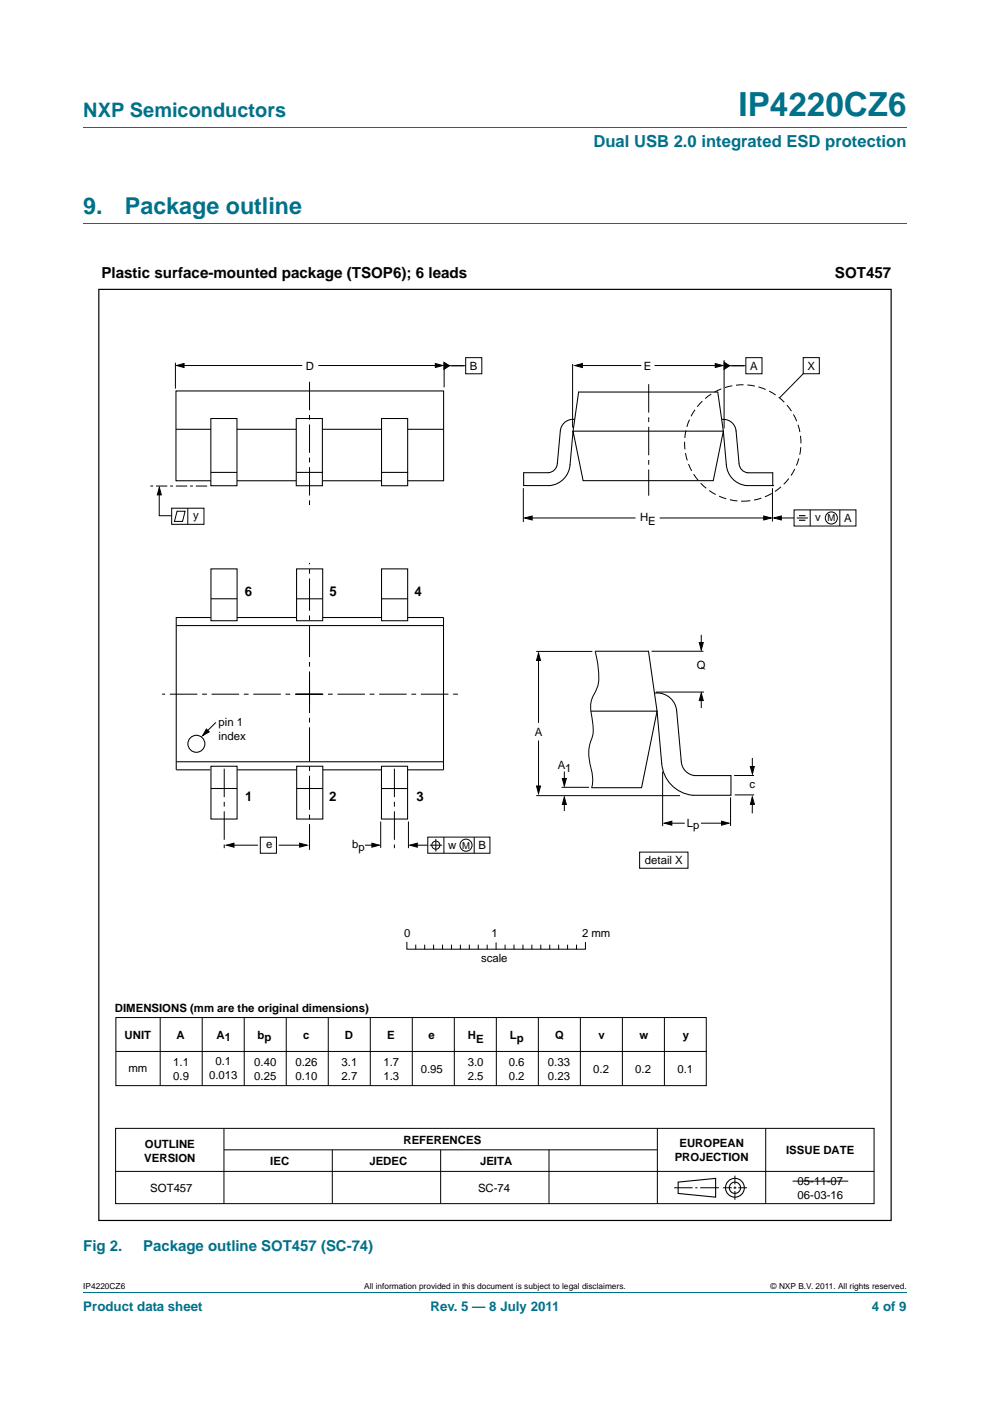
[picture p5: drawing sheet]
<svg xmlns="http://www.w3.org/2000/svg" width="210mm" height="297mm" viewBox="0 0 210 297" stroke-linecap="round" stroke-linejoin="round" font-family="sans-serif">
<path d="M17.7 27h174.6M17.7 47.4h174.6M17.7 273.9h174.6" fill="none" stroke="#00718a" stroke-width=".21"/>
<g fill="none" stroke="#000" stroke-width=".21">
<path d="M37.2 76.9v5.5M38.4 77.5h25.7M67.5 77.5h25.6M94.2 77v5.1M94.7 77.5h4M98.8 75.8h3.4v3.5h-3.4zM121.4 77.2v13.4M122.6 77.5h13.4M138.8 77.5h13.7M153.6 76.4v14.4M154.1 77.5h4.1M158.2 75.8h3.4v3.5h-3.4z"/>
<path d="M170.4 79.2l-5.1 5.2M170.4 75.8h3.4v3.4h-3.4zM33.8 103.9v5.4h2.6M36.4 107.7h6.9v3.5h-6.9zM37.6 108.4h1.7l-.6 2.1h-1.7zM39.8 107.7v3.5M111 103.5v7.2M112.1 109.8h22.7M139.9 109.8h22.7M163.8 103.5v7.1M165 109.8h3.4M168.4 108.1h13.2v3.4h-13.2z"/>
<path d="M169 109.8h2.4M171.8 108.1v3.4M178.1 108.1v3.4M113.7 138.1h11.9M114.2 139.7v13.6M126.2 138.2a17.6 17.6 0 0 1 .6 7.3l-.9 1.8a5.3 5.3 0 0 0-.5 3.9l.2 1.5a7.4 7.4 0 0 1-.5 5.1 11 11 0 0 0 .4 5.9 6.6 6.6 0 0 1 0 3.3M138.2 138.1h11M148.7 134.6v2.4M45.8 153.2l-2.2 2.2M114.2 157v10.2M139.1 146.7h10.2M148.7 147.7v2.4"/>
<path d="M48.9 179.2h5.8M55.2 177.5h3.4v3.4h-3.4zM59.1 179.2h5.2M77.4 179.2h2.2M80.7 174.2v5.6M86.6 174.2v5.6M87.8 179.2h2.9M90.7 177.5h13.2v3.4h-13.2zM91.1 179.2h2.7M92.4 177.9v2.6M94.2 177.5v3.4M100.6 177.5v3.4"/>
<path d="M113.7 168.7h30.5M119.1 166.9h5.8M119.7 163.6v2.5M119.7 169.9v2M140.5 163.6v11.6M141.8 174.5h3.4M148.7 174.5h4.8M155 169v6.1M159.6 160.7v2.9M159.6 169.9v2.6M159.9 164.4h-4.2M160 168.5h-4.2"/>
<path d="M86.3 199.8v1.4h37.9v-1.4M105.2 199.9v1.3M135.7 180.7h10.2v3.4h-10.2zM88.2 200.4v.8M90.1 200.4v.8M92 200.4v.8M93.9 200.4v.8M95.8 200.4v.8M97.6 200.4v.8M99.5 200.4v.8M101.4 200.4v.8M103.3 200.4v.8"/>
<path d="M107.1 200.4v.8M109 200.4v.8M110.9 200.4v.8M112.8 200.4v.8M114.7 200.4v.8M116.6 200.4v.8M118.5 200.4v.8M120.4 200.4v.8M122.3 200.4v.8M24.5 239.2h160.9v16h-160.9zM47.5 239.3v15.9M139.4 239.3v15.9"/>
<path d="M162.4 239.3v15.9M24.5 248.4h160.9M47.5 243.8h91.8M70.5 243.8v11.4M93.5 243.8v11.4M116.4 243.8v11.4M143 251.8h3.9M147.5 251.8h.4M148.5 251.8h4M153.4 251.8h1.8M155.6 251.8h.6M155.9 249.3v1.8"/>
<path d="M155.9 251.6v.5M155.9 252.5v1.9M156.6 251.8h1.8"/>
<circle cx="176.3" cy="109.8" r="1.28"/>
<circle cx="92.4" cy="179.2" r=".86"/>
<circle cx="98.8" cy="179.2" r="1.28"/>
</g>
<g fill="none" stroke="#000" stroke-width=".23">
<path d="M143.8 250.6l8-.8v4l-8-.8z"/>
<circle cx="155.9" cy="251.8" r="1.99"/>
<circle cx="155.9" cy="251.8" r="1.2"/>
</g>
<g fill="#000" stroke="#000" stroke-width=".21">
<path d="M37.5 77.5l1.5-.4v.8zM92.3 77.1l1.6 .4-1.6 .4zM94.2 76.8l1.1 .7-1.1 .8zM121.9 77.5l1.6-.4v.8zM151.7 77.1l1.6 .4-1.6 .4zM153.6 76.8l1.2 .7-1.2 .8zM33.8 103.3l.4 1.6h-.8zM111.3 109.8l1.6-.4v.8zM162 109.4l1.6 .4-1.6 .4zM164.1 109.8l1.6-.4v.8zM148.3 136.2h.9l-.5 1.6zM43.8 154.6l.6 .6-1.4 .8z"/>
<path d="M114.2 138.4l.4 1.6h-.8zM148.7 146.9l.5 1.6h-.9zM48 179.2l1.6-.4v.8zM63.6 178.8l1.5 .4-1.5 .4zM78.9 178.8l1.6 .4-1.6 .4zM86.9 179.2l1.6-.4v.8zM113.8 166.6h.8l-.4 1.6zM119.7 169l.4 1.6h-.8zM119.3 165.1h.8l-.4 1.5zM140.9 174.5l1.6-.4v.9zM153 174.1l1.6 .4-1.6 .5zM159.6 169l.4 1.5-.8 .1z"/>
<path d="M159.1 162.5h.9l-.4 1.6z"/>
</g>
<path d="M62.7 147.2h34.9M68.4 147.2h-34" fill="none" stroke="#000" stroke-width=".21" stroke-dasharray="5.8 1 1 1" stroke-linecap="butt"/>
<path d="M65.7 149.2v-29.9" fill="none" stroke="#000" stroke-width=".21" stroke-dasharray="6.8 1 1 1" stroke-linecap="butt"/>
<path d="M65.7 144v36.2" fill="none" stroke="#000" stroke-width=".21" stroke-dasharray="7.2 1 1 1" stroke-linecap="butt"/>
<path d="M169.5 109.3h1.3M169.5 110.3h1.3" fill="none" stroke="#000" stroke-width=".24"/>
<path d="M43.9 103.1h-12" fill="none" stroke="#000" stroke-width=".21" stroke-dasharray="2.4 .6 .6 .6" stroke-linecap="butt"/>
<path d="M21 61.4h168v197.4h-168z" fill="none" stroke="#000" stroke-width=".25"/>
<g fill="none" stroke="#000" stroke-width=".22">
<path d="M37.3 82.9h56.8v19h-56.8zM37.3 91h56.8M37.4 132.6h56.6M44.7 130.9h-7.3v32.3h7.2M44.7 120.6h5.6v11h-5.6zM44.7 127h5.6M50.2 130.9h12.6M62.9 120.6h5.5v11h-5.5zM62.9 127h5.5M68.5 130.9h12.4M80.9 120.6h5.6v11h-5.6zM80.9 127h5.6"/>
<path d="M86.5 130.9h7.6v32.3h-7.7M37.4 161.5h56.6M44.7 162.5h5.6v11.2h-5.6zM44.7 167.2h5.6M50.3 163.2h12.7M62.9 162.5h5.6v11.2h-5.6zM62.9 167.2h5.6M68.5 163.2h12.4M80.9 162.5h5.5v11.2h-5.5zM80.9 167.2h5.6"/>
</g>
<circle cx="157.5" cy="93.9" r="12.3" fill="none" stroke="#000" stroke-width=".21" stroke-dasharray="1.6 .8" stroke-linecap="butt"/>
<path d="M137.6 81.4v23.7M47.6 163v16.8M83.7 163v16.8" fill="none" stroke="#000" stroke-width=".21" stroke-dasharray="6 1 1 1" stroke-linecap="butt"/>
<path d="M80.9 88.7h5.6v14.3h-5.6z" fill="#fff" stroke="#000" stroke-width=".22"/>
<path d="M81 100.2h5.6" fill="none" stroke="#000" stroke-width=".22"/>
<g fill="#fff" stroke="#000" stroke-width=".22">
<path d="M62.8 88.7h5.6v14.3h-5.6z"/>
<path d="M44.7 88.7h5.6v14.3h-5.6z"/>
</g>
<path d="M65.7 80.9v27" fill="none" stroke="#000" stroke-width=".21" stroke-dasharray="6 1 1 1" stroke-linecap="butt"/>
<g fill="none" stroke="#000" stroke-width=".22">
<path d="M121.9 88.9a2.73 2.73 0 0 0-3.1 2.5l-.6 6.9a2.07 2.07 0 0 1-1.9 1.9h-5.2v2.8h5.5a4.8 4.8 0 0 0 4.3-4.5l.6-7.1 2.2 10.5h27.6l2.1-10.5M122.7 83.1h29.5l1.2 8.3h-31.9zM153.1 88.9a2.73 2.73 0 0 1 3 2.5l.7 6.9a2.07 2.07 0 0 0 1.8 1.9h5.3v2.8M153.4 91.4l.7 7.1a4.8 4.8 0 0 0 4.2 4.5h5.6M44.7 100.2h5.6M62.9 100.2h5.6M163.6 102.9l.3 .1M163.9 103h.1M126.2 138.1h11.3l1.9 12.7M125.4 150.8h14M138.9 146.9a4.2 4.2 0 0 1 4.6 3.8l1 10.8a3.2 3.2 0 0 0 2.9 2.9h7.6v4.2M139.4 150.8l-3.3 16.2h-10.6"/>
<path d="M139.4 150.8l.9 11a7.3 7.3 0 0 0 6.6 6.8h8.1"/>
<circle cx="41.7" cy="157.7" r="1.8"/>
</g>
<g fill="none" stroke="#000" stroke-width=".21">
<path d="M24.6 215.7h125.2v14.5h-125.2zM34 215.7v14.5M42.9 215.7v14.5M51.8 215.7v14.5M60.7 215.7v14.5M69.6 215.7v14.5M78.5 215.7v14.5M87.4 215.7v14.5M96.4 215.7v14.5M105.3 215.7v14.5M114.2 215.7v14.5M123.1 215.7v14.5"/>
<path d="M132 215.7v14.5M140.9 215.7v14.5M24.6 222.9h125.3M168.1 250.4h11.8"/>
</g>
<text font-size="7" fill="#00718a" x="156.6" y="24.6">IP4220CZ6</text>
<g font-size="4.9" fill="#00718a">
<text x="17.7" y="45.4">9.</text>
<text x="26.5" y="45.4">Package outline</text>
</g>
<text font-size="4.2" fill="#00718a" x="17.7" y="24.9">NXP Semiconductors</text>
<text font-size="3.5" fill="#00718a" x="125.9" y="31.1">Dual USB 2.0 integrated ESD protection</text>
<g font-size="3.2">
<text x="21.5" y="59">Plastic surface-mounted package (TSOP6); 6 leads</text>
<text x="177.1" y="59">SOT457</text>
</g>
<g font-size="3.2" fill="#00718a">
<text x="17.7" y="265.2">Fig 2.</text>
<text x="30.4" y="265.2">Package outline SOT457 (SC-74)</text>
</g>
<g font-size="2.8">
<text x="51.9" y="126.5">6</text>
<text x="69.9" y="126.5">5</text>
<text x="87.9" y="126.5">4</text>
<text x="52" y="169.9">1</text>
<text x="69.8" y="169.9">2</text>
<text x="88.3" y="169.9">3</text>
</g>
<g font-size="2.8" fill="#00718a">
<text x="17.7" y="277.9">Product data sheet</text>
<text x="91.3" y="277.9">Rev. 5 — 8 July 2011</text>
<text x="184.9" y="277.9">4 of 9</text>
</g>
<g font-size="2.4">
<text x="64.9" y="78.4">D</text>
<text x="99.7" y="78.4">B</text>
<text x="136.5" y="78.4">E</text>
<text x="159.1" y="78.4">A</text>
<text x="171.3" y="78.4">X</text>
<text x="41" y="110.1">y</text>
<text x="135.8" y="110.4">H</text>
<text x="137.5" y="111.2">E</text>
<text x="172.9" y="110.5">v</text>
<text x="179" y="110.7">A</text>
<text x="147.8" y="141.9">Q</text>
<text x="46.3" y="153.9">pin 1</text>
<text x="46.3" y="156.8">index</text>
<text x="113.4" y="156.1">A</text>
<text x="118.3" y="163">A</text>
<text x="119.9" y="163.6">1</text>
<text x="159" y="167.1">c</text>
<text x="56.4" y="179.9">e</text>
<text x="74.7" y="179.8">b</text>
<text x="95" y="179.9">w</text>
<text x="101.5" y="179.9">B</text>
<text x="145.7" y="175.2">L</text>
<text x="147" y="175.8">p</text>
<text x="76" y="180.4">p</text>
<text x="136.8" y="183.2">detail X</text>
<text x="85.7" y="198.7">0</text>
<text x="104.2" y="198.7">1</text>
<text x="123.4" y="198.7">2 mm</text>
<text x="102" y="204.1">scale</text>
<text x="24.4" y="214.6">DIMENSIONS (mm are the original dimensions)</text>
<text x="26.4" y="220.3">UNIT</text>
<text x="37.4" y="220.2">A</text>
<text x="45.9" y="220.2">A1</text>
<text x="54.6" y="220.3">bp</text>
<text x="64.3" y="220.3">c</text>
<text x="73.2" y="220.3">D</text>
<text x="82.1" y="220.3">E</text>
<text x="90.9" y="220.3">e</text>
<text x="99.2" y="220.3">H</text>
<text x="101" y="221.1">E</text>
<text x="108.2" y="220.3">Lp</text>
<text x="117.7" y="220.3">Q</text>
<text x="126.9" y="220.3">v</text>
<text x="135.6" y="220.3">w</text>
<text x="144.8" y="220.3">y</text>
<text x="27.2" y="227.2">mm</text>
<text x="36.8" y="226.1">1.1</text>
<text x="45.7" y="225.8">0.1</text>
<text x="53.9" y="225.9">0.40</text>
<text x="62.7" y="226.1">0.26</text>
<text x="72.4" y="226.1">3.1</text>
<text x="81.3" y="226.1">1.7</text>
<text x="89.2" y="227.4">0.95</text>
<text x="99.2" y="226.1">3.0</text>
<text x="107.9" y="226.1">0.6</text>
<text x="116.2" y="226.1">0.33</text>
<text x="125.8" y="227.4">0.2</text>
<text x="134.8" y="227.4">0.2</text>
<text x="143.7" y="227.4">0.1</text>
<text x="36.8" y="229">0.9</text>
<text x="44.3" y="228.8">0.013</text>
<text x="53.9" y="228.9">0.25</text>
<text x="62.7" y="229">0.10</text>
<text x="72.4" y="229">2.7</text>
<text x="81.3" y="229">1.3</text>
<text x="99.2" y="229">2.5</text>
<text x="107.9" y="229">0.2</text>
<text x="116.2" y="229">0.23</text>
<text x="30.7" y="243.5">OUTLINE</text>
<text x="85.6" y="242.5">REFERENCES</text>
<text x="144.1" y="243.2">EUROPEAN</text>
<text x="166.7" y="244.7">ISSUE DATE</text>
<text x="30.6" y="246.4">VERSION</text>
<text x="57.3" y="247.1">IEC</text>
<text x="78.3" y="247.1">JEDEC</text>
<text x="101.8" y="247.1">JEITA</text>
<text x="143.1" y="246.1">PROJECTION</text>
<text x="169.2" y="251.3">05-11-07</text>
<text x="31.9" y="252.7">SOT457</text>
<text x="101.4" y="252.7">SC-74</text>
<text x="169.2" y="254.3">06-03-16</text>
</g>
<g font-size="2">
<text x="175.5" y="110.5">M</text>
<text x="98" y="179.9">M</text>
</g>
<g font-size="1.8">
<text x="17.7" y="273.3">IP4220CZ6</text>
<text x="77.2" y="273.3">All information provided in this document is subject to legal disclaimers.</text>
<text x="163.5" y="273.3">© NXP B.V. 2011. All rights reserved.</text>
</g>
</svg>
